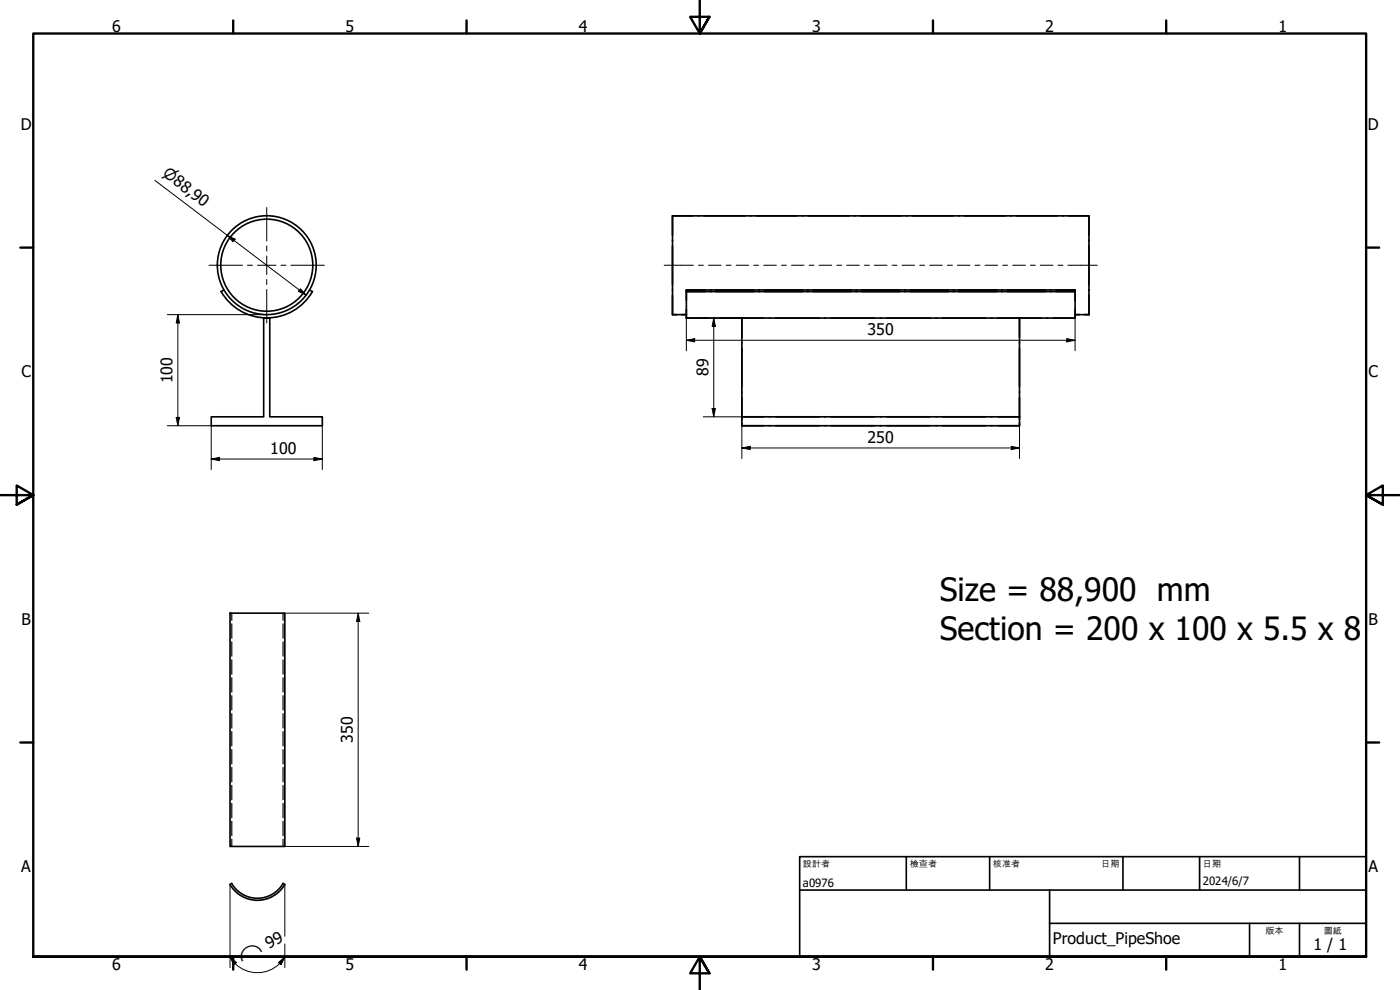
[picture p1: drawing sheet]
<svg xmlns="http://www.w3.org/2000/svg" width="420mm" height="297mm" viewBox="0 0 420 297" stroke-linecap="round" stroke-linejoin="round" font-family="sans-serif">
<g fill="none" stroke="#000" stroke-width=".49">
<path d="M201.8 64.8h125v29.6M201.8 64.8v29.6h4.2M201.8 64.8h6.2M209.5 64.8h.3M211.3 64.8h12.3M225.1 64.8h.3M226.9 64.8h12.3M240.7 64.8h.3M242.5 64.8h12.3M256.4 64.8h.2M258.2 64.8h12.3M272 64.8h.2"/>
<path d="M273.8 64.8h12.3M287.6 64.8h.3M289.4 64.8h12.3M303.2 64.8h.3M305 64.8h12.3M318.9 64.8h.2M320.7 64.8h6.1v5.8M326.8 72v.3M326.8 73.8v11.6M67.2 87l-.8 .5a15.8 15.8 0 0 0 27.4 0l-.9-.5M79.1 95.4h1.9v29.7h15.7v2.6h-33.3v-2.6h15.7zM206 87v8.4"/>
<path d="M206 87h116.7v.5h-5.8M206 87.3v2.8M206 95.4h23.2M206 87v.2M206 92.8v2.6M206 87h5.7M211.7 87.5h-5.7h116.7v7.9M213.1 87.5h.3M213.1 87h.3M214.8 87.5h11.5M214.8 87h11.5M222.6 95.4v32.3"/>
<path d="M222.6 95.4h83.4v29.7h-83.4h6.6M222.6 95.4v5.8M227.7 87.5h.3M227.7 87h.3M229.4 87.5h11.5M229.4 87h11.5M230.9 95.4h.2M232.8 95.4h13.1M242.3 87.5h.3M242.3 87h.3M244 87.5h11.5M244 87h11.5"/>
<path d="M247.5 95.4h.3M249.4 95.4h13.1M256.9 87.5h.2M256.9 87h.2M258.6 87.5h11.5M258.6 87h11.5M264.2 95.4h.2M266.1 95.4h13.1M271.5 87.5h.2M271.5 87h.2M273.2 87.5h11.4M273.2 87h11.4"/>
<path d="M280.8 95.4h.3M282.8 95.4h13.1M286.1 87.5h.2M286.1 87h.2M287.7 87.5h11.5M287.7 87h11.5M297.5 95.4h.3M299.4 95.4h23.3M300.6 87.5h.3M300.6 87h.3M302.3 87.5h11.5M302.3 87h11.5"/>
<path d="M306 95.4v5.8M315.2 87.5h.3M315.2 87h.3M316.9 87h5.8v.2M322.7 94.4h4.1M322.7 87.3v2.8M322.7 92.8v2.6M326.8 86.9v.2M326.8 88.6v5.8M222.6 119.2v6.7M222.6 102.7v.2M222.6 104.4v11.7"/>
<path d="M222.6 117.5v.3M306 102.7v.2M306 104.4v11.7M306 117.5v.3M306 119.2v6.7M222.6 126.9v.8M222.6 127.7h6.6M230.9 125.1h.2M230.9 127.7h.2M232.8 125.1h13.1M232.8 127.7h13.1M247.5 125.1h.3"/>
<path d="M247.5 127.7h.3M249.4 125.1h13.1M249.4 127.7h13.1M264.2 125.1h.2M264.2 127.7h.2M266.1 125.1h13.1M266.1 127.7h13.1M280.8 125.1h.3M280.8 127.7h.3M282.8 125.1h13.1M282.8 127.7h13.1M297.5 125.1h.3"/>
<path d="M297.5 127.7h.3M299.4 125.1h6.6v2.6h-83.4M306 126.9v.8h-6.6M69 184h16.5v70h-16.5zM69 265.4l.5-.3a8.9 8.9 0 0 0 15.4-.1l.6 .4a9.5 9.5 0 0 1-16.5 0z"/>
<circle cx="80.1" cy="79.6" r="13.8"/>
<circle cx="80.1" cy="79.6" r="14.8"/>
</g>
<g fill="none" stroke="#000" stroke-width=".35">
<path d="M69.6 184v2.1M69.6 187.2v4.3M69.6 192.6v4.3M69.6 198v4.3M84.9 184v2.1M84.9 187.2v4.3M84.9 192.6v4.3M84.9 198v4.3M69.6 203.3v4.3M69.6 208.7v4.3M69.6 214.1v4.3M69.6 219.5v4.3"/>
<path d="M84.9 203.3v4.3M84.9 208.7v4.3M84.9 214.1v4.3M84.9 219.5v4.3M69.6 224.9v4.3M69.6 230.3v4.3M69.6 235.7v4.3M84.9 224.9v4.3M84.9 230.3v4.3M84.9 235.7v4.3M69.6 241.1v4.3M69.6 246.4v4.3"/>
<path d="M69.6 251.8v2.2M84.9 241.1v4.3M84.9 246.4v4.3M84.9 251.8v2.2"/>
</g>
<g fill="none" stroke="#000" stroke-width=".71">
<path d="M70 6.1v4M140 6.1v4M210 0v10.1l-2.9-5.1h5.8l-2.9 5.1 2.9-5.1M280 6.1v4M350 6.1v4M6.1 74.3h3.9M410 74.3h3.9M0 148.6h10l-5-2.9v5.7l5-2.8-5 2.8M420 148.6h-10l5-2.9v5.7l-5-2.8 5 2.8M6.1 222.8h3.9M410 222.8h3.9M10 287.1v-277h400v277h-400h400"/>
<path d="M70 287.1v3.8M140 287.1v3.8M212.9 292l-2.9-4.9 2.9 4.9h-5.8l2.9-4.9v9.9M280 287.1v3.8M350 287.1v3.8"/>
</g>
<path d="M240 257h170v30.1h-170zM272 257v10.1M297 257v10.1M337 257v10.1M360 257v10.1M390 257v10.1M240 267.1h170M315 277h95M315 267.1v20M375 277v10.1M390 277v10.1" fill="none" stroke="#000" stroke-width=".49"/>
<g fill="none" stroke="#000" stroke-width=".3">
<path d="M46.5 54.1l45.4 34.4M68.2 70.6l2.4 1.2-.7 .7zM50.2 94.4h29.7M53.4 94.4l.5 2.5h-1zM53.4 94.4v33.3M90.2 86.6l1.7 1.9-2.3-1.1zM206 95.4v9.9M211 95.4h11.6M214.2 95.4l.5 2.5h-1zM214.2 95.4v29.7M322.7 95.4v9.9M206 102.1l2.5-.5v1z"/>
<path d="M206 102.1h116.7M320.1 101.6l2.6 .5-2.6 .5zM50.2 127.7h13.2v13.2M52.9 125.2h1l-.5 2.5zM63.4 137.7l2.5-.5v1zM63.4 137.7h33.3M94.2 137.2l2.5 .5-2.5 .5zM96.7 127.7v13.2M211 125.1h11.6M213.7 122.6h1l-.5 2.5zM222.6 134.4l2.5-.5v1zM222.6 134.4h83.4"/>
<path d="M222.6 127.7v9.9M303.5 133.9l2.5 .5-2.5 .5zM306 127.7v9.9M85.5 184h25.2M107.5 184l.5 2.5h-1zM107.5 184v70M85.5 254h25.2M107 251.5h1l-.5 2.5zM69 265.4v24.9M85.5 265.4v15.5M69 287.2l2 1.6-.8 .7zM69 287.2a9.5 9.5 0 0 0 16.5 0"/>
<path d="M83.5 288.8l2-1.6-1.2 2.3zM85.5 283.2v7.1"/>
</g>
<g fill="#000">
<path d="M68.2 70.6l2.4 1.2-.7 .7zM53.4 94.4l.5 2.5h-1zM90.2 86.6l1.7 1.9-2.3-1.1zM214.2 95.4l.5 2.5h-1zM206 102.1l2.5-.5v1zM320.1 101.6l2.6 .5-2.6 .5zM52.9 125.2h1l-.5 2.5zM63.4 137.7l2.5-.5v1zM94.2 137.2l2.5 .5-2.5 .5zM213.7 122.6h1l-.5 2.5zM222.6 134.4l2.5-.5v1zM303.5 133.9l2.5 .5-2.5 .5z"/>
<path d="M107.5 184l.5 2.5h-1zM107 251.5h1l-.5 2.5zM69 287.2l2 1.6-.8 .7zM83.5 288.8l2-1.6-1.2 2.3z"/>
</g>
<path d="M62.7 79.6h10.1M74.3 79.6h1.5M77.3 79.6h5.5M80 62.3v10M80 73.8v1.5M80 76.8v5.6M84.3 79.6h1.5M87.3 79.6h10.1M80 83.9v1.5M80 86.9v10" fill="none" stroke="#000" stroke-width=".3"/>
<g fill="none" stroke="#000" stroke-width=".3">
<path d="M199.3 79.6h8.8M209.6 79.6h1.5M212.6 79.6h3.8M217.9 79.6h1.5M220.9 79.6h3.8M226.2 79.6h1.5M229.2 79.6h3.8M234.5 79.6h1.5M237.5 79.6h3.8M242.8 79.6h1.5M245.8 79.6h3.8M251.1 79.6h1.5"/>
<path d="M254.1 79.6h3.8M259.4 79.6h1.5M262.4 79.6h3.8M267.7 79.6h1.5M270.7 79.6h3.8M276 79.6h1.5M279 79.6h3.8M284.3 79.6h1.5M287.3 79.6h3.8M292.6 79.6h1.5M295.6 79.6h3.8M300.9 79.6h1.5"/>
<path d="M303.9 79.6h3.8M309.2 79.6h1.5M312.2 79.6h3.8M317.5 79.6h1.5M320.5 79.6h8.8"/>
</g>
<g font-size="9.6">
<text x="282" y="180.4">Size = 88,900 mm</text>
<text x="282" y="191.9">Section = 200 x 100 x 5.5 x 8</text>
</g>
<g font-size="4.8">
<text x="33.7" y="9.6">6</text>
<text x="103.7" y="9.6">5</text>
<text x="173.7" y="9.6">4</text>
<text x="243.7" y="9.6">3</text>
<text x="313.7" y="9.6">2</text>
<text x="383.7" y="9.6">1</text>
<text x="6.2" y="38.9">D</text>
<text x="410.5" y="38.9">D</text>
<text x="260.4" y="100.5">350</text>
<text x="6.4" y="113.2">C</text>
<text x="212.6" y="112.9" transform="rotate(-90 212.6 112.9)">89</text>
<text x="410.7" y="113.2">C</text>
<text x="51.8" y="115" transform="rotate(-90 51.8 115)">100</text>
<text x="81.1" y="136.1">100</text>
<text x="260.4" y="132.8">250</text>
<text x="6.4" y="187.4">B</text>
<text x="410.7" y="187.4">B</text>
<text x="105.9" y="222.9" transform="rotate(-90 105.9 222.9)">350</text>
<text x="6.4" y="261.7">A</text>
<text x="410.7" y="261.7">A</text>
<text x="80.6" y="284.7" transform="rotate(-26 80.6 284.7)">99</text>
<text x="316" y="283.4">Product_PipeShoe</text>
<text x="394.2" y="285">1 / 1</text>
<text x="33.7" y="290.9">6</text>
<text x="103.7" y="290.9">5</text>
<text x="173.7" y="290.9">4</text>
<text x="243.7" y="290.9">3</text>
<text x="313.7" y="290.9">2</text>
<text x="383.7" y="290.9">1</text>
</g>
<g font-size="4.6">
<text x="48.5" y="52.6" transform="rotate(37 48.5 52.6)">⌀88,90</text>
<text x="72.4" y="288.8" transform="rotate(-26 72.4 288.8)">⌒</text>
</g>
<g font-size="3.4">
<text x="241" y="266">a0976</text>
<text x="361" y="265.5">2024/6/7</text>
</g>
<g font-size="2.7">
<text x="241" y="260.1">設計者</text>
<text x="273" y="260.1">檢查者</text>
<text x="298" y="260.1">核准者</text>
<text x="330.5" y="260.1">日期</text>
<text x="361" y="260.1">日期</text>
<text x="379.8" y="280.1">版本</text>
<text x="397.3" y="280.1">圖紙</text>
</g>
</svg>
